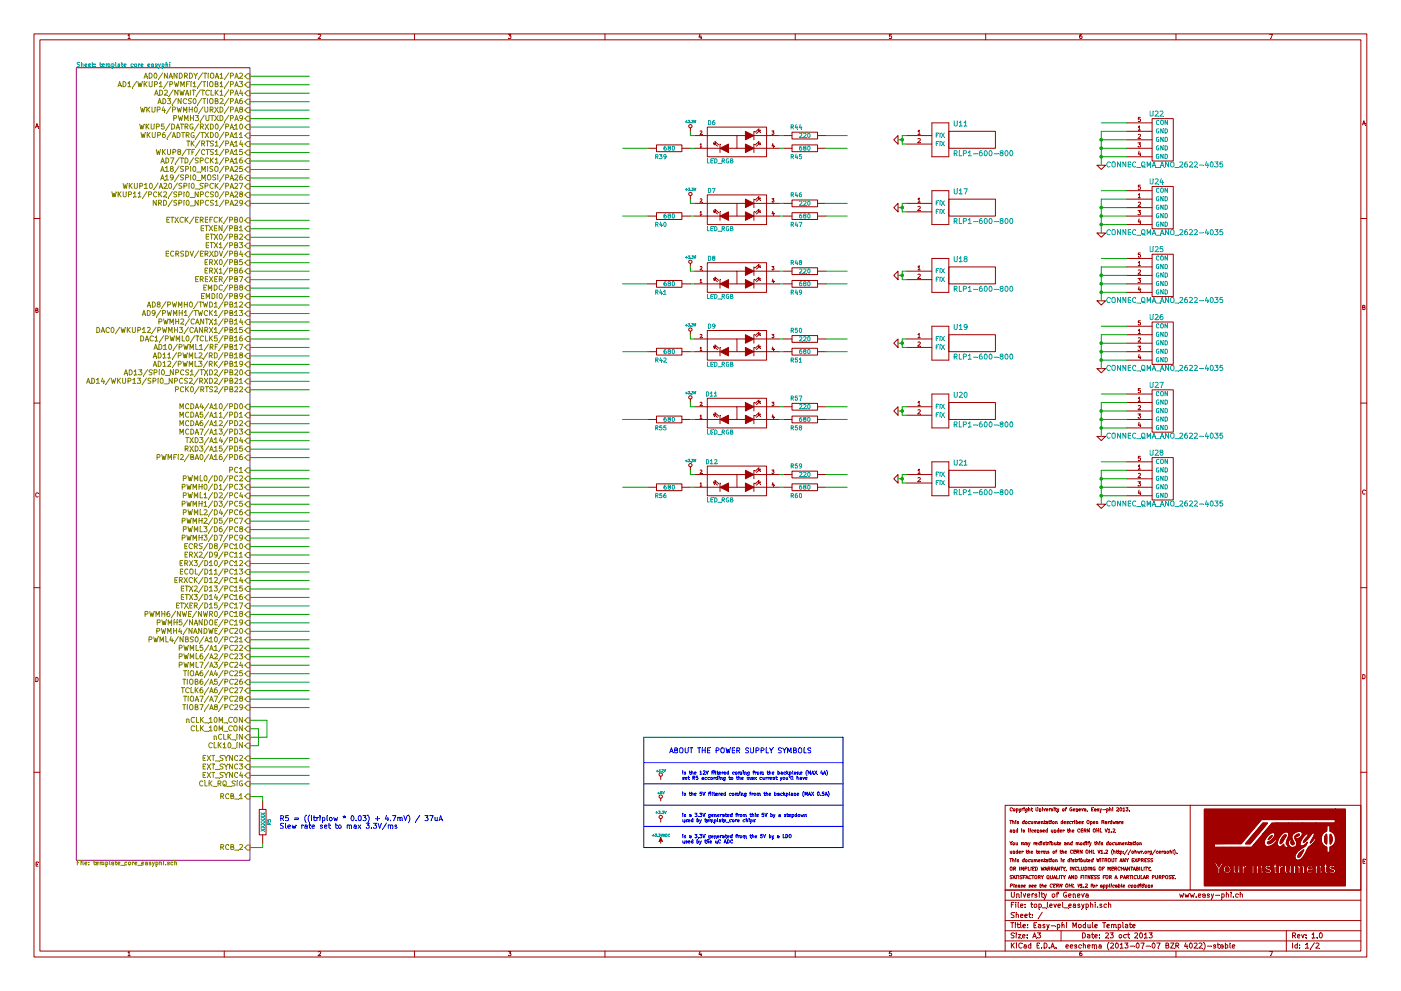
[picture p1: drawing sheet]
EESchema Schematic File Version 2
LIBS:power
LIBS:device
LIBS:transistors
LIBS:conn
LIBS:linear
LIBS:regul
LIBS:74xx
LIBS:cmos4000
LIBS:adc-dac
LIBS:memory
LIBS:xilinx
LIBS:special
LIBS:microcontrollers
LIBS:dsp
LIBS:microchip
LIBS:analog_switches
LIBS:motorola
LIBS:texas
LIBS:intel
LIBS:audio
LIBS:interface
LIBS:digital-audio
LIBS:philips
LIBS:display
LIBS:cypress
LIBS:siliconi
LIBS:opto
LIBS:atmel
LIBS:contrib
LIBS:valves
LIBS:kicad_homemade_lib
LIBS:top_level_easyphi-cache
EELAYER 27 0
EELAYER END
$Descr A3 16535 11693
encoding utf-8
Sheet 1 2
Title "Easy-phi Module Template"
Date "23 oct 2013"
Rev "1.0"
Comp "University of Geneva                       www.easy-phi.ch"
Comment1 ""
Comment2 ""
Comment3 ""
Comment4 ""
$EndDescr
$Comp
L GND #PWR17
U 1 1
P 13000 1950
F 0 "#PWR17" H 13000 1950 30  0001 C CNN
F 1 "GND" H 13000 1880 30  0001 C CNN
F 2 "" H 13000 1950 60  0001 C CNN
F 3 "" H 13000 1950 60  0001 C CNN
	1    13000 1950
	1    0    0    -1  
$EndComp
$Comp
L CONNEC_QMA_ANO_2622-4035 U22
U 1 1
P 13600 1650
F 0 "U22" H 13650 1950 60  0000 C CNN
F 1 "CONNEC_QMA_ANO_2622-4035" H 13750 1350 60  0000 C CNN
F 2 "" H 13600 1650 60  0001 C CNN
F 3 "" H 13600 1650 60  0001 C CNN
	1    13600 1650
	1    0    0    -1  
$EndComp
$Comp
L +3.3V #PWR5
U 1 1
P 8150 1550
F 0 "#PWR5" H 8150 1510 30  0001 C CNN
F 1 "+3.3V" H 8150 1660 30  0000 C CNN
F 2 "" H 8150 1550 60  0001 C CNN
F 3 "" H 8150 1550 60  0001 C CNN
	1    8150 1550
	-1   0    0    -1  
$EndComp
$Comp
L R R45
U 1 1
P 9500 1750
F 0 "R45" V 9400 1850 50  0000 C CNN
F 1 "680" V 9500 1750 50  0000 C CNN
F 2 "" H 9500 1750 60  0001 C CNN
F 3 "" H 9500 1750 60  0001 C CNN
	1    9500 1750
	0    -1   -1   0   
$EndComp
$Comp
L R R44
U 1 1
P 9500 1600
F 0 "R44" V 9600 1700 50  0000 C CNN
F 1 "220" V 9500 1600 50  0000 C CNN
F 2 "" H 9500 1600 60  0001 C CNN
F 3 "" H 9500 1600 60  0001 C CNN
	1    9500 1600
	0    -1   -1   0   
$EndComp
$Comp
L R R39
U 1 1
P 7900 1750
F 0 "R39" V 7800 1850 50  0000 C CNN
F 1 "680" V 7900 1750 50  0000 C CNN
F 2 "" H 7900 1750 60  0001 C CNN
F 3 "" H 7900 1750 60  0001 C CNN
	1    7900 1750
	0    -1   -1   0   
$EndComp
$Comp
L LED_RGB D6
U 1 1
P 8700 1650
F 0 "D6" H 8400 1450 50  0000 C CNN
F 1 "LED_RGB" H 8500 1900 50  0000 C CNN
F 2 "" H 8700 1650 60  0001 C CNN
F 3 "" H 8700 1650 60  0001 C CNN
	1    8700 1650
	1    0    0    1   
$EndComp
$Comp
L LED_RGB D7
U 1 1
P 8700 2450
F 0 "D7" H 8400 2250 50  0000 C CNN
F 1 "LED_RGB" H 8500 2700 50  0000 C CNN
F 2 "" H 8700 2450 60  0001 C CNN
F 3 "" H 8700 2450 60  0001 C CNN
	1    8700 2450
	1    0    0    1   
$EndComp
$Comp
L R R40
U 1 1
P 7900 2550
F 0 "R40" V 7800 2650 50  0000 C CNN
F 1 "680" V 7900 2550 50  0000 C CNN
F 2 "" H 7900 2550 60  0001 C CNN
F 3 "" H 7900 2550 60  0001 C CNN
	1    7900 2550
	0    -1   -1   0   
$EndComp
$Comp
L R R46
U 1 1
P 9500 2400
F 0 "R46" V 9600 2500 50  0000 C CNN
F 1 "220" V 9500 2400 50  0000 C CNN
F 2 "" H 9500 2400 60  0001 C CNN
F 3 "" H 9500 2400 60  0001 C CNN
	1    9500 2400
	0    -1   -1   0   
$EndComp
$Comp
L R R47
U 1 1
P 9500 2550
F 0 "R47" V 9400 2650 50  0000 C CNN
F 1 "680" V 9500 2550 50  0000 C CNN
F 2 "" H 9500 2550 60  0001 C CNN
F 3 "" H 9500 2550 60  0001 C CNN
	1    9500 2550
	0    -1   -1   0   
$EndComp
$Comp
L +3.3V #PWR6
U 1 1
P 8150 2350
F 0 "#PWR6" H 8150 2310 30  0001 C CNN
F 1 "+3.3V" H 8150 2460 30  0000 C CNN
F 2 "" H 8150 2350 60  0001 C CNN
F 3 "" H 8150 2350 60  0001 C CNN
	1    8150 2350
	-1   0    0    -1  
$EndComp
$Comp
L +3.3V #PWR7
U 1 1
P 8150 3150
F 0 "#PWR7" H 8150 3110 30  0001 C CNN
F 1 "+3.3V" H 8150 3260 30  0000 C CNN
F 2 "" H 8150 3150 60  0001 C CNN
F 3 "" H 8150 3150 60  0001 C CNN
	1    8150 3150
	-1   0    0    -1  
$EndComp
$Comp
L R R49
U 1 1
P 9500 3350
F 0 "R49" V 9400 3450 50  0000 C CNN
F 1 "680" V 9500 3350 50  0000 C CNN
F 2 "" H 9500 3350 60  0001 C CNN
F 3 "" H 9500 3350 60  0001 C CNN
	1    9500 3350
	0    -1   -1   0   
$EndComp
$Comp
L R R48
U 1 1
P 9500 3200
F 0 "R48" V 9600 3300 50  0000 C CNN
F 1 "220" V 9500 3200 50  0000 C CNN
F 2 "" H 9500 3200 60  0001 C CNN
F 3 "" H 9500 3200 60  0001 C CNN
	1    9500 3200
	0    -1   -1   0   
$EndComp
$Comp
L R R41
U 1 1
P 7900 3350
F 0 "R41" V 7800 3450 50  0000 C CNN
F 1 "680" V 7900 3350 50  0000 C CNN
F 2 "" H 7900 3350 60  0001 C CNN
F 3 "" H 7900 3350 60  0001 C CNN
	1    7900 3350
	0    -1   -1   0   
$EndComp
$Comp
L LED_RGB D8
U 1 1
P 8700 3250
F 0 "D8" H 8400 3050 50  0000 C CNN
F 1 "LED_RGB" H 8500 3500 50  0000 C CNN
F 2 "" H 8700 3250 60  0001 C CNN
F 3 "" H 8700 3250 60  0001 C CNN
	1    8700 3250
	1    0    0    1   
$EndComp
$Comp
L LED_RGB D9
U 1 1
P 8700 4050
F 0 "D9" H 8400 3850 50  0000 C CNN
F 1 "LED_RGB" H 8500 4300 50  0000 C CNN
F 2 "" H 8700 4050 60  0001 C CNN
F 3 "" H 8700 4050 60  0001 C CNN
	1    8700 4050
	1    0    0    1   
$EndComp
$Comp
L R R42
U 1 1
P 7900 4150
F 0 "R42" V 7800 4250 50  0000 C CNN
F 1 "680" V 7900 4150 50  0000 C CNN
F 2 "" H 7900 4150 60  0001 C CNN
F 3 "" H 7900 4150 60  0001 C CNN
	1    7900 4150
	0    -1   -1   0   
$EndComp
$Comp
L R R50
U 1 1
P 9500 4000
F 0 "R50" V 9600 4100 50  0000 C CNN
F 1 "220" V 9500 4000 50  0000 C CNN
F 2 "" H 9500 4000 60  0001 C CNN
F 3 "" H 9500 4000 60  0001 C CNN
	1    9500 4000
	0    -1   -1   0   
$EndComp
$Comp
L R R51
U 1 1
P 9500 4150
F 0 "R51" V 9400 4250 50  0000 C CNN
F 1 "680" V 9500 4150 50  0000 C CNN
F 2 "" H 9500 4150 60  0001 C CNN
F 3 "" H 9500 4150 60  0001 C CNN
	1    9500 4150
	0    -1   -1   0   
$EndComp
$Comp
L +3.3V #PWR8
U 1 1
P 8150 3950
F 0 "#PWR8" H 8150 3910 30  0001 C CNN
F 1 "+3.3V" H 8150 4060 30  0000 C CNN
F 2 "" H 8150 3950 60  0001 C CNN
F 3 "" H 8150 3950 60  0001 C CNN
	1    8150 3950
	-1   0    0    -1  
$EndComp
$Comp
L GND #PWR11
U 1 1
P 10600 1650
F 0 "#PWR11" H 10600 1650 30  0001 C CNN
F 1 "GND" H 10600 1580 30  0001 C CNN
F 2 "" H 10600 1650 60  0001 C CNN
F 3 "" H 10600 1650 60  0001 C CNN
	1    10600 1650
	0    1    -1   0   
$EndComp
$Comp
L LPF-C011303S U11
U 1 1
P 11000 1650
F 0 "U11" V 10850 1900 60  0000 L BNN
F 1 "RLP1-600-800" V 11200 1900 60  0000 L BNN
F 2 "" H 11000 1650 60  0001 C CNN
F 3 "" H 11000 1650 60  0001 C CNN
	1    11000 1650
	0    1    1    0   
$EndComp
Wire Wire Line
	3650 9250 2950 9250
Wire Wire Line
	2950 9150 3650 9150
Wire Wire Line
	2950 9050 3650 9050
Wire Wire Line
	2950 8950 3650 8950
Wire Wire Line
	3150 8700 2950 8700
Wire Wire Line
	3150 8500 3150 8700
Wire Wire Line
	2950 8500 3150 8500
Wire Wire Line
	3050 8600 2950 8600
Wire Wire Line
	3050 8800 3050 8600
Wire Wire Line
	2950 8800 3050 8800
Wire Wire Line
	2950 900  3650 900 
Wire Wire Line
	3650 1000 2950 1000
Wire Wire Line
	2950 1100 3650 1100
Wire Wire Line
	3650 1200 2950 1200
Wire Wire Line
	2950 1300 3650 1300
Wire Wire Line
	2950 1400 3650 1400
Wire Wire Line
	2950 1500 3650 1500
Wire Wire Line
	3650 1600 2950 1600
Wire Wire Line
	2950 1700 3650 1700
Wire Wire Line
	3650 1800 2950 1800
Wire Wire Line
	2950 1900 3650 1900
Wire Wire Line
	2950 2000 3650 2000
Wire Wire Line
	2950 2100 3650 2100
Wire Wire Line
	3650 2200 2950 2200
Wire Wire Line
	2950 2300 3650 2300
Wire Wire Line
	2950 2400 3650 2400
Wire Wire Line
	3650 2700 2950 2700
Wire Wire Line
	2950 2600 3650 2600
Wire Wire Line
	2950 2800 3650 2800
Wire Wire Line
	2950 2900 3650 2900
Wire Wire Line
	2950 3000 3650 3000
Wire Wire Line
	3650 3100 2950 3100
Wire Wire Line
	2950 3200 3650 3200
Wire Wire Line
	3650 3300 2950 3300
Wire Wire Line
	2950 3400 3650 3400
Wire Wire Line
	2950 3500 3650 3500
Wire Wire Line
	2950 3600 3650 3600
Wire Wire Line
	3650 3700 2950 3700
Wire Wire Line
	2950 3800 3650 3800
Wire Wire Line
	3650 3900 2950 3900
Wire Wire Line
	2950 4000 3650 4000
Wire Wire Line
	2950 4100 3650 4100
Wire Wire Line
	2950 4200 3650 4200
Wire Wire Line
	3650 4300 2950 4300
Wire Wire Line
	2950 4400 3650 4400
Wire Wire Line
	3650 4500 2950 4500
Wire Wire Line
	2950 4600 3650 4600
Wire Wire Line
	13000 1450 13300 1450
Wire Wire Line
	9750 1600 10000 1600
Connection ~ 13000 1650
Wire Wire Line
	13000 1550 13000 1950
Wire Wire Line
	13000 1550 13300 1550
Connection ~ 13000 1850
Wire Wire Line
	13000 1750 13300 1750
Wire Wire Line
	13000 1850 13300 1850
Wire Wire Line
	13300 1650 13000 1650
Connection ~ 13000 1750
Wire Wire Line
	9200 1600 9250 1600
Wire Wire Line
	8150 1550 8150 1600
Wire Wire Line
	8150 1600 8200 1600
Wire Wire Line
	8200 1750 8150 1750
Wire Wire Line
	9250 1750 9200 1750
Wire Wire Line
	7350 1750 7650 1750
Wire Wire Line
	9750 1750 10000 1750
Wire Wire Line
	9750 2550 10000 2550
Wire Wire Line
	7350 2550 7650 2550
Wire Wire Line
	9250 2550 9200 2550
Wire Wire Line
	8200 2550 8150 2550
Wire Wire Line
	8200 2400 8150 2400
Wire Wire Line
	8150 2400 8150 2350
Wire Wire Line
	9200 2400 9250 2400
Wire Wire Line
	9750 2400 10000 2400
Wire Wire Line
	9750 3200 10000 3200
Wire Wire Line
	9200 3200 9250 3200
Wire Wire Line
	8150 3150 8150 3200
Wire Wire Line
	8150 3200 8200 3200
Wire Wire Line
	8200 3350 8150 3350
Wire Wire Line
	9250 3350 9200 3350
Wire Wire Line
	7350 3350 7650 3350
Wire Wire Line
	9750 3350 10000 3350
Wire Wire Line
	9750 4150 10000 4150
Wire Wire Line
	7350 4150 7650 4150
Wire Wire Line
	9250 4150 9200 4150
Wire Wire Line
	8200 4150 8150 4150
Wire Wire Line
	8200 4000 8150 4000
Wire Wire Line
	8150 4000 8150 3950
Wire Wire Line
	9200 4000 9250 4000
Wire Wire Line
	9750 4000 10000 4000
Connection ~ 10650 1650
Wire Wire Line
	10600 1650 10650 1650
Wire Wire Line
	10700 1600 10650 1600
Wire Wire Line
	10650 1600 10650 1700
Wire Wire Line
	10650 1700 10700 1700
$Comp
L R R5
U 1 1
P 3100 9700
F 0 "R5" V 3180 9700 40  0000 C CNN
F 1 "XXXXXX" V 3107 9701 40  0000 C CNN
F 2 "~" V 3030 9700 30  0000 C CNN
F 3 "~" H 3100 9700 30  0000 C CNN
	1    3100 9700
	1    0    0    -1  
$EndComp
Text Notes 3300 9700 0    60   ~ 0
R5 = ((Itriplow * 0.03) + 4.7mV) / 37uA\nSlew rate set to max 3.3V/ms
Wire Notes Line
	7600 8700 9950 8700
Wire Notes Line
	9950 8700 9950 10000
Wire Notes Line
	9950 9000 7600 9000
Wire Notes Line
	7600 8700 7600 10000
Text Notes 7900 8900 0    60   ~ 0
ABOUT THE POWER SUPPLY SYMBOLS
$Comp
L +12V #PWR1
U 1 1
P 7800 9200
F 0 "#PWR1" H 7800 9150 20  0001 C CNN
F 1 "+12V" H 7800 9300 30  0000 C CNN
F 2 "" H 7800 9200 60  0000 C CNN
F 3 "" H 7800 9200 60  0000 C CNN
	1    7800 9200
	1    0    0    -1  
$EndComp
$Comp
L +5V #PWR2
U 1 1
P 7800 9450
F 0 "#PWR2" H 7800 9540 20  0001 C CNN
F 1 "+5V" H 7800 9540 30  0000 C CNN
F 2 "" H 7800 9450 60  0000 C CNN
F 3 "" H 7800 9450 60  0000 C CNN
	1    7800 9450
	1    0    0    -1  
$EndComp
$Comp
L +3.3V #PWR3
U 1 1
P 7800 9700
F 0 "#PWR3" H 7800 9660 30  0001 C CNN
F 1 "+3.3V" H 7800 9810 30  0000 C CNN
F 2 "" H 7800 9700 60  0000 C CNN
F 3 "" H 7800 9700 60  0000 C CNN
	1    7800 9700
	1    0    0    -1  
$EndComp
$Comp
L +3.3VADC #PWR4
U 1 1
P 7800 9950
F 0 "#PWR4" H 7800 10070 20  0001 C CNN
F 1 "+3.3VADC" H 7800 10040 30  0000 C CNN
F 2 "" H 7800 9950 60  0000 C CNN
F 3 "" H 7800 9950 60  0000 C CNN
	1    7800 9950
	1    0    0    -1  
$EndComp
Text Notes 8050 9150 0    40   ~ 0
is the 12V filtered coming from the backplane (MAX 4A)\nset R5 according to the max current you'll have
Text Notes 8050 9400 0    40   ~ 0
is the 5V filtered coming from the backplane (MAX 0.5A)
Text Notes 8050 9650 0    40   ~ 0
is a 3.3V generated from this 5V by a stepdown\nused by template_core chips
Text Notes 8050 9900 0    40   ~ 0
is a 3.3V generated from the 5V by a LDO\nused by the uC ADC
Wire Notes Line
	7600 9250 9950 9250
Wire Notes Line
	7600 9500 9950 9500
Wire Notes Line
	7600 9750 9950 9750
Wire Notes Line
	7600 10000 9950 10000
Wire Wire Line
	2950 9400 3100 9400
Wire Wire Line
	3100 9400 3100 9450
Wire Wire Line
	2950 10000 3100 10000
Wire Wire Line
	3100 10000 3100 9950
$Sheet
S 900  800  2050 9350
U 51B7C98E
F0 "template core easyphi" 50
F1 "template_core_easyphi.sch" 50
F2 "nCLK_10M_CON" I R 2950 8500 60 
F3 "CLK_10M_CON" I R 2950 8600 60 
F4 "EXT_SYNC2" I R 2950 8950 60 
F5 "EXT_SYNC3" I R 2950 9050 60 
F6 "EXT_SYNC4" I R 2950 9150 60 
F7 "CLK_RQ_SIG" I R 2950 9250 60 
F8 "CLK10_IN" I R 2950 8800 60 
F9 "nCLK_IN" I R 2950 8700 60 
F10 "RCB_1" I R 2950 9400 60 
F11 "RCB_2" I R 2950 10000 60 
F12 "AD0/NANDRDY/TIOA1/PA2" I R 2950 900 60 
F13 "AD1/WKUP1/PWMFI1/TIOB1/PA3" I R 2950 1000 60 
F14 "AD2/NWAIT/TCLK1/PA4" I R 2950 1100 60 
F15 "AD3/NCS0/TIOB2/PA6" I R 2950 1200 60 
F16 "WKUP4/PWMH0/URXD/PA8" I R 2950 1300 60 
F17 "PWMH3/UTXD/PA9" I R 2950 1400 60 
F18 "WKUP5/DATRG/RXD0/PA10" I R 2950 1500 60 
F19 "WKUP6/ADTRG/TXD0/PA11" I R 2950 1600 60 
F20 "TK/RTS1/PA14" I R 2950 1700 60 
F21 "WKUP8/TF/CTS1/PA15" I R 2950 1800 60 
F22 "AD7/TD/SPCK1/PA16" I R 2950 1900 60 
F23 "A18/SPI0_MISO/PA25" I R 2950 2000 60 
F24 "A19/SPI0_MOSI/PA26" I R 2950 2100 60 
F25 "WKUP10/A20/SPI0_SPCK/PA27" I R 2950 2200 60 
F26 "WKUP11/PCK2/SPI0_NPCS0/PA28" I R 2950 2300 60 
F27 "NRD/SPI0_NPCS1/PA29" I R 2950 2400 60 
F28 "ETXCK/EREFCK/PB0" I R 2950 2600 60 
F29 "ETXEN/PB1" I R 2950 2700 60 
F30 "ETX0/PB2" I R 2950 2800 60 
F31 "ETX1/PB3" I R 2950 2900 60 
F32 "ECRSDV/ERXDV/PB4" I R 2950 3000 60 
F33 "ERX0/PB5" I R 2950 3100 60 
F34 "ERX1/PB6" I R 2950 3200 60 
F35 "EREXER/PB7" I R 2950 3300 60 
F36 "EMDC/PB8" I R 2950 3400 60 
F37 "EMDI0/PB9" I R 2950 3500 60 
F38 "AD8/PWMH0/TWD1/PB12" I R 2950 3600 60 
F39 "AD9/PWMH1/TWCK1/PB13" I R 2950 3700 60 
F40 "DAC0/WKUP12/PWMH3/CANRX1/PB15" I R 2950 3900 60 
F41 "DAC1/PWML0/TCLK5/PB16" I R 2950 4000 60 
F42 "AD10/PWML1/RF/PB17" I R 2950 4100 60 
F43 "AD11/PWML2/RD/PB18" I R 2950 4200 60 
F44 "AD12/PWML3/RK/PB19" I R 2950 4300 60 
F45 "AD13/SPI0_NPCS1/TXD2/PB20" I R 2950 4400 60 
F46 "AD14/WKUP13/SPI0_NPCS2/RXD2/PB21" I R 2950 4500 60 
F47 "PCK0/RTS2/PB22" I R 2950 4600 60 
F48 "MCDA4/A10/PD0" I R 2950 4800 60 
F49 "MCDA5/A11/PD1" I R 2950 4900 60 
F50 "MCDA6/A12/PD2" I R 2950 5000 60 
F51 "MCDA7/A13/PD3" I R 2950 5100 60 
F52 "TXD3/A14/PD4" I R 2950 5200 60 
F53 "RXD3/A15/PD5" I R 2950 5300 60 
F54 "PWMFI2/BA0/A16/PD6" I R 2950 5400 60 
F55 "PC1" I R 2950 5550 60 
F56 "PWML0/D0/PC2" I R 2950 5650 60 
F57 "PWMH0/D1/PC3" I R 2950 5750 60 
F58 "PWML1/D2/PC4" I R 2950 5850 60 
F59 "PWMH1/D3/PC5" I R 2950 5950 60 
F60 "PWMH2/D5/PC7" I R 2950 6150 60 
F61 "PWML2/D4/PC6" I R 2950 6050 60 
F62 "PWML3/D6/PC8" I R 2950 6250 60 
F63 "PWMH3/D7/PC9" I R 2950 6350 60 
F64 "ECRS/D8/PC10" I R 2950 6450 60 
F65 "ERX2/D9/PC11" I R 2950 6550 60 
F66 "ERX3/D10/PC12" I R 2950 6650 60 
F67 "ECOL/D11/PC13" I R 2950 6750 60 
F68 "ERXCK/D12/PC14" I R 2950 6850 60 
F69 "ETX2/D13/PC15" I R 2950 6950 60 
F70 "ETX3/D14/PC16" I R 2950 7050 60 
F71 "ETXER/D15/PC17" I R 2950 7150 60 
F72 "PWMH6/NWE/NWR0/PC18" I R 2950 7250 60 
F73 "PWMH5/NANDOE/PC19" I R 2950 7350 60 
F74 "PWMH4/NANDWE/PC20" I R 2950 7450 60 
F75 "PWML4/NBS0/A10/PC21" I R 2950 7550 60 
F76 "PWML5/A1/PC22" I R 2950 7650 60 
F77 "PWML6/A2/PC23" I R 2950 7750 60 
F78 "PWML7/A3/PC24" I R 2950 7850 60 
F79 "TIOA6/A4/PC25" I R 2950 7950 60 
F80 "TIOB6/A5/PC26" I R 2950 8050 60 
F81 "TCLK6/A6/PC27" I R 2950 8150 60 
F82 "TIOA7/A7/PC28" I R 2950 8250 60 
F83 "TIOB7/A8/PC29" I R 2950 8350 60 
F84 "PWMH2/CANTX1/PB14" I R 2950 3800 60 
$EndSheet
Wire Wire Line
	3650 4900 2950 4900
Wire Wire Line
	2950 4800 3650 4800
Wire Wire Line
	2950 5000 3650 5000
Wire Wire Line
	2950 5100 3650 5100
Wire Wire Line
	2950 5200 3650 5200
Wire Wire Line
	3650 5300 2950 5300
Wire Wire Line
	2950 5400 3650 5400
Wire Wire Line
	3650 5550 2950 5550
Wire Wire Line
	2950 5650 3650 5650
Wire Wire Line
	2950 5750 3650 5750
Wire Wire Line
	2950 5850 3650 5850
Wire Wire Line
	3650 5950 2950 5950
Wire Wire Line
	2950 6050 3650 6050
Wire Wire Line
	3650 6150 2950 6150
Wire Wire Line
	2950 6250 3650 6250
Wire Wire Line
	2950 6350 3650 6350
Wire Wire Line
	2950 6450 3650 6450
Wire Wire Line
	3650 6550 2950 6550
Wire Wire Line
	2950 6650 3650 6650
Wire Wire Line
	3650 6750 2950 6750
Wire Wire Line
	2950 6850 3650 6850
Wire Wire Line
	2950 6950 3650 6950
Wire Wire Line
	2950 7050 3650 7050
Wire Wire Line
	3650 7150 2950 7150
Wire Wire Line
	2950 7250 3650 7250
Wire Wire Line
	3650 7350 2950 7350
Wire Wire Line
	2950 7450 3650 7450
Wire Wire Line
	2950 7550 3650 7550
Wire Wire Line
	2950 7650 3650 7650
Wire Wire Line
	3650 7750 2950 7750
Wire Wire Line
	2950 7850 3650 7850
Wire Wire Line
	3650 7950 2950 7950
Wire Wire Line
	2950 8050 3650 8050
Wire Wire Line
	2950 8150 3650 8150
Wire Wire Line
	3650 8250 2950 8250
Wire Wire Line
	2950 8350 3650 8350
$Comp
L LED_RGB D11
U 1 1
P 8700 4850
F 0 "D11" H 8400 4650 50  0000 C CNN
F 1 "LED_RGB" H 8500 5100 50  0000 C CNN
F 2 "" H 8700 4850 60  0001 C CNN
F 3 "" H 8700 4850 60  0001 C CNN
	1    8700 4850
	1    0    0    1   
$EndComp
$Comp
L R R55
U 1 1
P 7900 4950
F 0 "R55" V 7800 5050 50  0000 C CNN
F 1 "680" V 7900 4950 50  0000 C CNN
F 2 "" H 7900 4950 60  0001 C CNN
F 3 "" H 7900 4950 60  0001 C CNN
	1    7900 4950
	0    -1   -1   0   
$EndComp
$Comp
L R R57
U 1 1
P 9500 4800
F 0 "R57" V 9600 4900 50  0000 C CNN
F 1 "220" V 9500 4800 50  0000 C CNN
F 2 "" H 9500 4800 60  0001 C CNN
F 3 "" H 9500 4800 60  0001 C CNN
	1    9500 4800
	0    -1   -1   0   
$EndComp
$Comp
L R R58
U 1 1
P 9500 4950
F 0 "R58" V 9400 5050 50  0000 C CNN
F 1 "680" V 9500 4950 50  0000 C CNN
F 2 "" H 9500 4950 60  0001 C CNN
F 3 "" H 9500 4950 60  0001 C CNN
	1    9500 4950
	0    -1   -1   0   
$EndComp
$Comp
L +3.3V #PWR9
U 1 1
P 8150 4750
F 0 "#PWR9" H 8150 4710 30  0001 C CNN
F 1 "+3.3V" H 8150 4860 30  0000 C CNN
F 2 "" H 8150 4750 60  0001 C CNN
F 3 "" H 8150 4750 60  0001 C CNN
	1    8150 4750
	-1   0    0    -1  
$EndComp
Wire Wire Line
	9750 4950 10000 4950
Wire Wire Line
	7350 4950 7650 4950
Wire Wire Line
	9250 4950 9200 4950
Wire Wire Line
	8200 4950 8150 4950
Wire Wire Line
	8200 4800 8150 4800
Wire Wire Line
	8150 4800 8150 4750
Wire Wire Line
	9200 4800 9250 4800
Wire Wire Line
	9750 4800 10000 4800
$Comp
L LED_RGB D12
U 1 1
P 8700 5650
F 0 "D12" H 8400 5450 50  0000 C CNN
F 1 "LED_RGB" H 8500 5900 50  0000 C CNN
F 2 "" H 8700 5650 60  0001 C CNN
F 3 "" H 8700 5650 60  0001 C CNN
	1    8700 5650
	1    0    0    1   
$EndComp
$Comp
L R R56
U 1 1
P 7900 5750
F 0 "R56" V 7800 5850 50  0000 C CNN
F 1 "680" V 7900 5750 50  0000 C CNN
F 2 "" H 7900 5750 60  0001 C CNN
F 3 "" H 7900 5750 60  0001 C CNN
	1    7900 5750
	0    -1   -1   0   
$EndComp
$Comp
L R R59
U 1 1
P 9500 5600
F 0 "R59" V 9600 5700 50  0000 C CNN
F 1 "220" V 9500 5600 50  0000 C CNN
F 2 "" H 9500 5600 60  0001 C CNN
F 3 "" H 9500 5600 60  0001 C CNN
	1    9500 5600
	0    -1   -1   0   
$EndComp
$Comp
L R R60
U 1 1
P 9500 5750
F 0 "R60" V 9400 5850 50  0000 C CNN
F 1 "680" V 9500 5750 50  0000 C CNN
F 2 "" H 9500 5750 60  0001 C CNN
F 3 "" H 9500 5750 60  0001 C CNN
	1    9500 5750
	0    -1   -1   0   
$EndComp
$Comp
L +3.3V #PWR10
U 1 1
P 8150 5550
F 0 "#PWR10" H 8150 5510 30  0001 C CNN
F 1 "+3.3V" H 8150 5660 30  0000 C CNN
F 2 "" H 8150 5550 60  0001 C CNN
F 3 "" H 8150 5550 60  0001 C CNN
	1    8150 5550
	-1   0    0    -1  
$EndComp
Wire Wire Line
	9750 5750 10000 5750
Wire Wire Line
	7350 5750 7650 5750
Wire Wire Line
	9250 5750 9200 5750
Wire Wire Line
	8200 5750 8150 5750
Wire Wire Line
	8200 5600 8150 5600
Wire Wire Line
	8150 5600 8150 5550
Wire Wire Line
	9200 5600 9250 5600
Wire Wire Line
	9750 5600 10000 5600
$Comp
L GND #PWR12
U 1 1
P 10600 2450
F 0 "#PWR12" H 10600 2450 30  0001 C CNN
F 1 "GND" H 10600 2380 30  0001 C CNN
F 2 "" H 10600 2450 60  0001 C CNN
F 3 "" H 10600 2450 60  0001 C CNN
	1    10600 2450
	0    1    -1   0   
$EndComp
$Comp
L LPF-C011303S U17
U 1 1
P 11000 2450
F 0 "U17" V 10850 2700 60  0000 L BNN
F 1 "RLP1-600-800" V 11200 2700 60  0000 L BNN
F 2 "" H 11000 2450 60  0001 C CNN
F 3 "" H 11000 2450 60  0001 C CNN
	1    11000 2450
	0    1    1    0   
$EndComp
Connection ~ 10650 2450
Wire Wire Line
	10600 2450 10650 2450
Wire Wire Line
	10700 2400 10650 2400
Wire Wire Line
	10650 2400 10650 2500
Wire Wire Line
	10650 2500 10700 2500
$Comp
L GND #PWR13
U 1 1
P 10600 3250
F 0 "#PWR13" H 10600 3250 30  0001 C CNN
F 1 "GND" H 10600 3180 30  0001 C CNN
F 2 "" H 10600 3250 60  0001 C CNN
F 3 "" H 10600 3250 60  0001 C CNN
	1    10600 3250
	0    1    -1   0   
$EndComp
$Comp
L LPF-C011303S U18
U 1 1
P 11000 3250
F 0 "U18" V 10850 3500 60  0000 L BNN
F 1 "RLP1-600-800" V 11200 3500 60  0000 L BNN
F 2 "" H 11000 3250 60  0001 C CNN
F 3 "" H 11000 3250 60  0001 C CNN
	1    11000 3250
	0    1    1    0   
$EndComp
Connection ~ 10650 3250
Wire Wire Line
	10600 3250 10650 3250
Wire Wire Line
	10700 3200 10650 3200
Wire Wire Line
	10650 3200 10650 3300
Wire Wire Line
	10650 3300 10700 3300
$Comp
L GND #PWR14
U 1 1
P 10600 4050
F 0 "#PWR14" H 10600 4050 30  0001 C CNN
F 1 "GND" H 10600 3980 30  0001 C CNN
F 2 "" H 10600 4050 60  0001 C CNN
F 3 "" H 10600 4050 60  0001 C CNN
	1    10600 4050
	0    1    -1   0   
$EndComp
$Comp
L LPF-C011303S U19
U 1 1
P 11000 4050
F 0 "U19" V 10850 4300 60  0000 L BNN
F 1 "RLP1-600-800" V 11200 4300 60  0000 L BNN
F 2 "" H 11000 4050 60  0001 C CNN
F 3 "" H 11000 4050 60  0001 C CNN
	1    11000 4050
	0    1    1    0   
$EndComp
Connection ~ 10650 4050
Wire Wire Line
	10600 4050 10650 4050
Wire Wire Line
	10700 4000 10650 4000
Wire Wire Line
	10650 4000 10650 4100
Wire Wire Line
	10650 4100 10700 4100
$Comp
L GND #PWR15
U 1 1
P 10600 4850
F 0 "#PWR15" H 10600 4850 30  0001 C CNN
F 1 "GND" H 10600 4780 30  0001 C CNN
F 2 "" H 10600 4850 60  0001 C CNN
F 3 "" H 10600 4850 60  0001 C CNN
	1    10600 4850
	0    1    -1   0   
$EndComp
$Comp
L LPF-C011303S U20
U 1 1
P 11000 4850
F 0 "U20" V 10850 5100 60  0000 L BNN
F 1 "RLP1-600-800" V 11200 5100 60  0000 L BNN
F 2 "" H 11000 4850 60  0001 C CNN
F 3 "" H 11000 4850 60  0001 C CNN
	1    11000 4850
	0    1    1    0   
$EndComp
Connection ~ 10650 4850
Wire Wire Line
	10600 4850 10650 4850
Wire Wire Line
	10700 4800 10650 4800
Wire Wire Line
	10650 4800 10650 4900
Wire Wire Line
	10650 4900 10700 4900
$Comp
L GND #PWR16
U 1 1
P 10600 5650
F 0 "#PWR16" H 10600 5650 30  0001 C CNN
F 1 "GND" H 10600 5580 30  0001 C CNN
F 2 "" H 10600 5650 60  0001 C CNN
F 3 "" H 10600 5650 60  0001 C CNN
	1    10600 5650
	0    1    -1   0   
$EndComp
$Comp
L LPF-C011303S U21
U 1 1
P 11000 5650
F 0 "U21" V 10850 5900 60  0000 L BNN
F 1 "RLP1-600-800" V 11200 5900 60  0000 L BNN
F 2 "" H 11000 5650 60  0001 C CNN
F 3 "" H 11000 5650 60  0001 C CNN
	1    11000 5650
	0    1    1    0   
$EndComp
Connection ~ 10650 5650
Wire Wire Line
	10600 5650 10650 5650
Wire Wire Line
	10700 5600 10650 5600
Wire Wire Line
	10650 5600 10650 5700
Wire Wire Line
	10650 5700 10700 5700
$Comp
L GND #PWR18
U 1 1
P 13000 2750
F 0 "#PWR18" H 13000 2750 30  0001 C CNN
F 1 "GND" H 13000 2680 30  0001 C CNN
F 2 "" H 13000 2750 60  0001 C CNN
F 3 "" H 13000 2750 60  0001 C CNN
	1    13000 2750
	1    0    0    -1  
$EndComp
$Comp
L CONNEC_QMA_ANO_2622-4035 U24
U 1 1
P 13600 2450
F 0 "U24" H 13650 2750 60  0000 C CNN
F 1 "CONNEC_QMA_ANO_2622-4035" H 13750 2150 60  0000 C CNN
F 2 "" H 13600 2450 60  0001 C CNN
F 3 "" H 13600 2450 60  0001 C CNN
	1    13600 2450
	1    0    0    -1  
$EndComp
Wire Wire Line
	13000 2250 13300 2250
Connection ~ 13000 2450
Wire Wire Line
	13000 2350 13000 2750
Wire Wire Line
	13000 2350 13300 2350
Connection ~ 13000 2650
Wire Wire Line
	13000 2550 13300 2550
Wire Wire Line
	13000 2650 13300 2650
Wire Wire Line
	13300 2450 13000 2450
Connection ~ 13000 2550
$Comp
L GND #PWR19
U 1 1
P 13000 3550
F 0 "#PWR19" H 13000 3550 30  0001 C CNN
F 1 "GND" H 13000 3480 30  0001 C CNN
F 2 "" H 13000 3550 60  0001 C CNN
F 3 "" H 13000 3550 60  0001 C CNN
	1    13000 3550
	1    0    0    -1  
$EndComp
$Comp
L CONNEC_QMA_ANO_2622-4035 U25
U 1 1
P 13600 3250
F 0 "U25" H 13650 3550 60  0000 C CNN
F 1 "CONNEC_QMA_ANO_2622-4035" H 13750 2950 60  0000 C CNN
F 2 "" H 13600 3250 60  0001 C CNN
F 3 "" H 13600 3250 60  0001 C CNN
	1    13600 3250
	1    0    0    -1  
$EndComp
Wire Wire Line
	13000 3050 13300 3050
Connection ~ 13000 3250
Wire Wire Line
	13000 3150 13000 3550
Wire Wire Line
	13000 3150 13300 3150
Connection ~ 13000 3450
Wire Wire Line
	13000 3350 13300 3350
Wire Wire Line
	13000 3450 13300 3450
Wire Wire Line
	13300 3250 13000 3250
Connection ~ 13000 3350
$Comp
L GND #PWR20
U 1 1
P 13000 4350
F 0 "#PWR20" H 13000 4350 30  0001 C CNN
F 1 "GND" H 13000 4280 30  0001 C CNN
F 2 "" H 13000 4350 60  0001 C CNN
F 3 "" H 13000 4350 60  0001 C CNN
	1    13000 4350
	1    0    0    -1  
$EndComp
$Comp
L CONNEC_QMA_ANO_2622-4035 U26
U 1 1
P 13600 4050
F 0 "U26" H 13650 4350 60  0000 C CNN
F 1 "CONNEC_QMA_ANO_2622-4035" H 13750 3750 60  0000 C CNN
F 2 "" H 13600 4050 60  0001 C CNN
F 3 "" H 13600 4050 60  0001 C CNN
	1    13600 4050
	1    0    0    -1  
$EndComp
Wire Wire Line
	13000 3850 13300 3850
Connection ~ 13000 4050
Wire Wire Line
	13000 3950 13000 4350
Wire Wire Line
	13000 3950 13300 3950
Connection ~ 13000 4250
Wire Wire Line
	13000 4150 13300 4150
Wire Wire Line
	13000 4250 13300 4250
Wire Wire Line
	13300 4050 13000 4050
Connection ~ 13000 4150
$Comp
L GND #PWR21
U 1 1
P 13000 5150
F 0 "#PWR21" H 13000 5150 30  0001 C CNN
F 1 "GND" H 13000 5080 30  0001 C CNN
F 2 "" H 13000 5150 60  0001 C CNN
F 3 "" H 13000 5150 60  0001 C CNN
	1    13000 5150
	1    0    0    -1  
$EndComp
$Comp
L CONNEC_QMA_ANO_2622-4035 U27
U 1 1
P 13600 4850
F 0 "U27" H 13650 5150 60  0000 C CNN
F 1 "CONNEC_QMA_ANO_2622-4035" H 13750 4550 60  0000 C CNN
F 2 "" H 13600 4850 60  0001 C CNN
F 3 "" H 13600 4850 60  0001 C CNN
	1    13600 4850
	1    0    0    -1  
$EndComp
Wire Wire Line
	13000 4650 13300 4650
Connection ~ 13000 4850
Wire Wire Line
	13000 4750 13000 5150
Wire Wire Line
	13000 4750 13300 4750
Connection ~ 13000 5050
Wire Wire Line
	13000 4950 13300 4950
Wire Wire Line
	13000 5050 13300 5050
Wire Wire Line
	13300 4850 13000 4850
Connection ~ 13000 4950
$Comp
L GND #PWR22
U 1 1
P 13000 5950
F 0 "#PWR22" H 13000 5950 30  0001 C CNN
F 1 "GND" H 13000 5880 30  0001 C CNN
F 2 "" H 13000 5950 60  0001 C CNN
F 3 "" H 13000 5950 60  0001 C CNN
	1    13000 5950
	1    0    0    -1  
$EndComp
$Comp
L CONNEC_QMA_ANO_2622-4035 U28
U 1 1
P 13600 5650
F 0 "U28" H 13650 5950 60  0000 C CNN
F 1 "CONNEC_QMA_ANO_2622-4035" H 13750 5350 60  0000 C CNN
F 2 "" H 13600 5650 60  0001 C CNN
F 3 "" H 13600 5650 60  0001 C CNN
	1    13600 5650
	1    0    0    -1  
$EndComp
Wire Wire Line
	13000 5450 13300 5450
Connection ~ 13000 5650
Wire Wire Line
	13000 5550 13000 5950
Wire Wire Line
	13000 5550 13300 5550
Connection ~ 13000 5850
Wire Wire Line
	13000 5750 13300 5750
Wire Wire Line
	13000 5850 13300 5850
Wire Wire Line
	13300 5650 13000 5650
Connection ~ 13000 5750
$Comp
L LICENCE_CERN B1
U 1 1
P 11850 10500
F 0 "B1" H 11916 11547 60  0001 C CNN
F 1 "LICENCE_CERN" H 13566 11547 60  0001 C CNN
F 2 "~" H 12316 10647 60  0000 C CNN
F 3 "~" H 12316 10647 60  0000 C CNN
	1    11850 10500
	1    0    0    -1  
$EndComp
$Comp
L LOGO B2
U 1 1
P 15050 10000
F 0 "B2" H 15050 9500 60  0001 C CNN
F 1 "LOGO" H 15050 10500 60  0001 C CNN
F 2 "~" H 15050 10000 60  0000 C CNN
F 3 "~" H 15050 10000 60  0000 C CNN
	1    15050 10000
	1    0    0    -1  
$EndComp
$EndSCHEMATC
